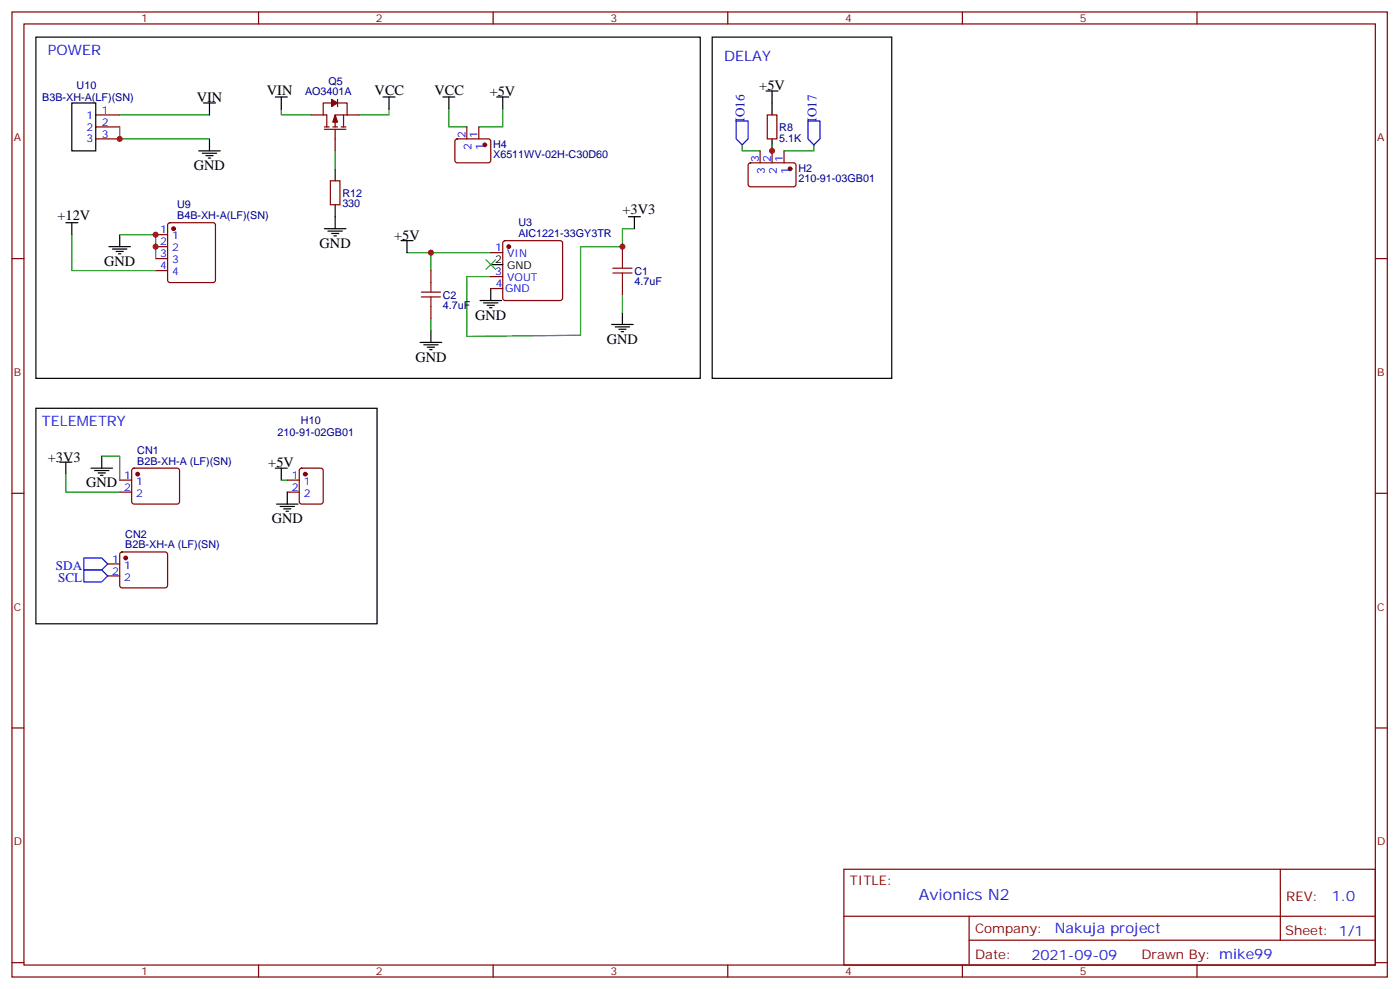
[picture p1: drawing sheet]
<svg xmlns="http://www.w3.org/2000/svg" width="413mm" height="291mm" viewBox="0 0 413 291" stroke-linecap="round" stroke-linejoin="round" font-family="sans-serif">
<g fill="none" stroke="#870000" stroke-width=".35">
<path d="M3.5 3.5h405.4v284.4h-405.4zM7.1 7.1h398.2v277.2h-398.2zM76.2 3.5v3.6M145.3 3.5v3.6M214.5 3.5v3.6M283.6 3.5v3.6M352.8 3.5v3.6M28.2 37.4h7.1M28.2 33.9h7.1M91.7 33.9h3.5M95.6 38.1h6.4M95.6 37.4h1.4"/>
<path d="M97.7 30.3h-2.5v3.6h1.1v3.5M98.1 37.4h1.4M98.8 38.1v6.4M99.5 30.3h2.8v3.6M99.5 29.3v2.1M100.5 37.4h1.5M101.2 33.9v3.5M102.3 33.9h-3.5v3.5M102.3 33.9h3.5M137.6 37.4v3.5M141.1 37.4v3.5M226.1 33.9h2.9v7h-2.9z"/>
<path d="M28.2 40.9h7.1M97.4 53.3h2.8v7h-2.8zM134.3 41.1l.5-.2 9.4 .1 .4 .6v5.9l-.7 .5-9.4-.1-.4-.6v-5.7zM220.7 48.2l.5-.2h13l.4 .7-.1 5.9-.6 .4h-13l-.4-.7v-5.6zM224 44.5v3.5M227.5 44.5v3.5M231.1 44.5v3.5M3.5 76.2h3.6M45.9 76.2h3.5M45.9 69.1h3.5M45.9 72.7h3.5M45.9 79.7h3.5"/>
<path d="M49.6 65.8l.5-.2h12.7l.5 .2 .2 .5v16.3l-.2 .4-.5 .3h-12.7l-.5-.3-.2-.4v-16.3zM127 79.7v3.6M144.6 74.4h3.6M148.4 71.1l.5-.2h16.2l.5 .2 .2 .5v16.2l-.2 .5-.5 .2h-16.2l-.5-.2-.2-.5v-16.2zM183.4 72.7v3.5M405.3 76.2h3.6M127 90.3v3.5M144.6 81.5h3.6M144.6 85h3.6M183.4 83.3v3.5M39 138.1l.5-.2h12.7l.5 .2 .2 .5v9.5l-.7 .4h-13l-.4-.7v-9.2zM88.4 138.1l.5-.2h5.6l.7 .5v9.4l-.4 .7h-5.9l-.7-.4v-9.5z"/>
<path d="M3.5 145.3h3.6M35.3 141.5h3.5M35.3 145h3.5M84.7 141.5h3.5M84.7 145h3.5M405.3 145.3h3.6M31.7 166.2h3.6M31.7 169.7h3.6M35.5 162.8l.5-.2h12.7l.5 .2 .2 .5-.1 9.5-.6 .4-13-.1-.4-.6v-9.2zM3.5 214.5h3.6M405.3 214.5h3.6M248.7 256.1h156.6v28.2h-156.6z"/>
<path d="M377.3 256.1v20.9M248.7 270h156.5M285.6 277h119.6M285.6 270v14.1M3.5 283.6h3.6M76.2 284.3v3.6M145.3 284.3v3.6M214.5 284.3v3.6M283.6 284.3v3.6M352.8 284.3v3.6M405.3 283.6h3.6"/>
</g>
<path d="M217 35.6h3.5v5.3l-1.8 1.8-1.7-1.8zM238.1 35.6h3.6v5.3l-1.8 1.8-1.8-1.8zM24.7 164.4h5.3l1.7 1.8-1.7 1.7h-5.3zM24.7 167.9h5.3l1.7 1.8-1.7 1.8h-5.3z" fill="none" stroke="#00f" stroke-width=".35"/>
<g fill="none" stroke="#000" stroke-width=".35">
<path d="M10.6 10.9h195.8v100.6h-195.8zM209.9 10.9h52.9v100.6h-52.9zM21.2 30.3h7v14.2h-7zM60 30.3h3.5M61.7 30.3v3.6M81.1 28.6h3.6M82.9 28.6v3.5M112.9 28.6h3.5M114.7 28.6v3.5M130.5 28.6h3.6M132.3 28.6v3.5M146.4 28.6h3.5"/>
<path d="M148.2 28.6v3.5M225.8 26.8h3.5M227.5 26.8v7.1M58.6 44.5h6.3M59.6 45.2h4.3M60.7 45.9h2.1M61.4 46.6h.7M61.7 40.9v3.6M98.8 49.7v3.6M227.5 40.9v3.6M19.4 65.6h3.5M21.2 65.6v3.5"/>
<path d="M32.1 72.7h6.4M33.2 73.4h4.2M34.2 74.1h2.1M34.9 74.8h.7M35.3 69.1v3.6M95.6 67.4h6.4M96.7 68.1h4.2M97.7 68.8h2.1M98.4 69.5h.7M98.8 60.3v7.1M118.2 70.9h3.5M119.9 70.9v3.5"/>
<path d="M144.6 78h3.6M185.2 63.9h3.5M187 63.9v3.5M127 97.4v3.5M141.5 88.5h6.3M142.5 89.3h4.3M143.6 90h2.1M144.3 90.7h.7M144.6 85v3.5M180.3 95.6h6.3M181.3 96.3h4.3M182.4 97h2.1"/>
<path d="M183.1 97.7h.7M183.4 92.1v3.5M123.8 100.9h6.4M124.9 101.6h4.2M125.9 102.3h2.2M126.6 103h.8M10.6 120.3h100.5v63.5h-100.5zM17.6 136.2h3.6M19.4 136.2v3.5M26.8 137.9h6.4M27.9 138.6h4.2M28.9 139.3h2.1"/>
<path d="M30 134.4v3.5M81.1 137.9h3.6M82.9 137.9v3.6M29.6 140.1h.7M81.5 148.5h6.3M82.5 149.2h4.3M83.6 149.9h2.1M84.3 150.6h.7M84.7 145v3.5"/>
</g>
<g fill="none" stroke="#008700" stroke-width=".35">
<path d="M35.3 37.4v3.5h26.4M35.3 33.9h26.4M82.9 32.1v1.8h8.8M114.7 32.1v1.8h-8.9M132.3 32.1v5.3h5.3M148.2 32.1v5.3h-7.1M98.8 44.5v5.2M218.7 42.7v1.8h5.3M227.5 42.7v1.8M239.9 42.7v1.8h-8.8M21.2 69.1v10.6h24.7M35.3 69.1h10.6v7.1"/>
<path d="M119.9 74.4h24.7M127 74.4v5.3M187 67.4h-3.6v5.3h-12.3v26.1l-33.5 .3v-17.6h7M127 93.8v3.6M183.4 86.8v5.3M19.4 139.7v5.3h15.9M30 134.4h5.3v7.1M82.9 141.5h1.8"/>
</g>
<g fill="#870000" stroke="#870000" stroke-width=".35">
<path d="M98.8 33.9l.7 2.1h-1.4z"/>
<path d="M97.7 29.3l1.8 1-1.8 1.1z"/>
<circle cx="232.8" cy="49.7" r=".53"/>
<circle cx="142.9" cy="42.7" r=".53"/>
<circle cx="90" cy="139.7" r=".53"/>
<circle cx="149.9" cy="72.7" r=".53"/>
<circle cx="51.2" cy="67.4" r=".53"/>
<circle cx="40.6" cy="139.7" r=".53"/>
<circle cx="37" cy="164.4" r=".53"/>
</g>
<path d="M143.2 76.6l2.8 2.8M146 76.6l-2.8 2.8" fill="none" stroke="#3c3" stroke-width=".35"/>
<path d="M180.6 79h5.7M183.4 76.2v2.8M124.2 87.5h5.6M124.2 86.1h5.6M127 83.3v2.8M127 87.5v2.8M180.6 80.4h5.7M183.4 80.4v2.9" fill="none" stroke="#a10000" stroke-width=".35"/>
<g fill="#c00">
<circle cx="227.5" cy="44.4" r=".88"/>
<circle cx="127" cy="74.4" r=".88"/>
<circle cx="183.4" cy="72.7" r=".88"/>
<circle cx="45.9" cy="72.7" r=".88"/>
<circle cx="45.9" cy="69.1" r=".88"/>
<circle cx="35.3" cy="40.9" r=".88"/>
</g>
<text font-size="4.6" fill="#00f" x="270.8" y="265.1">Avionics N2</text>
<g font-size="4.2" fill="#00f">
<text x="14.1" y="16.2">POWER</text>
<text x="213.4" y="18">DELAY</text>
<text x="12.3" y="125.6">TELEMETRY</text>
<text x="392.5" y="265.4">1.0</text>
<text x="310.9" y="274.9">Nakuja project</text>
<text x="304" y="282.7">2021-09-09</text>
</g>
<g font-size="4.2">
<text x="58" y="30">VIN</text>
<text x="78.7" y="27.9">VIN</text>
<text x="110.4" y="27.9">VCC</text>
<text x="128.1" y="27.9">VCC</text>
<text x="144.3" y="28.2">+5V</text>
<text x="223.8" y="26.5">+5V</text>
<text x="57.1" y="50.1">GND</text>
<text x="16.9" y="64.9">+12V</text>
<text x="183.4" y="63.1">+3V3</text>
<text x="116.2" y="70.6">+5V</text>
<text x="94.2" y="73">GND</text>
<text x="30.7" y="78.3">GND</text>
<text x="140.1" y="94.2">GND</text>
<text x="178.9" y="101.2">GND</text>
<text x="122.4" y="106.5">GND</text>
<text x="14.1" y="136.2">+3V3</text>
<text x="79.1" y="137.6">+5V</text>
<text x="25.4" y="143.6">GND</text>
<text x="80.1" y="154.2">GND</text>
</g>
<g font-size="3.9" fill="#00f">
<text x="219.4" y="35.8" transform="rotate(-90 219.4 35.8)">IO16</text>
<text x="240.6" y="35.8" transform="rotate(-90 240.6 35.8)">IO17</text>
<text x="16.5" y="168">SDA</text>
<text x="17.2" y="171.5">SCL</text>
</g>
<g font-size="3.9" fill="#800">
<text x="250.5" y="260.7">TITLE:</text>
<text x="379.1" y="265.4">REV:</text>
<text x="287.4" y="274.9">Company:</text>
<text x="378.7" y="275.5">Sheet: 1/1</text>
<text x="287.4" y="282.6">Date:</text>
<text x="336.4" y="282.7">Drawn By: mike99</text>
</g>
<g font-size="3.2" fill="#800">
<text x="41.6" y="6.5">1</text>
<text x="110.8" y="6.5">2</text>
<text x="179.9" y="6.5">3</text>
<text x="249.1" y="6.5">4</text>
<text x="318.2" y="6.5">5</text>
<text x="4.1" y="41.6">A</text>
<text x="405.9" y="41.6">A</text>
<text x="4.1" y="110.8">B</text>
<text x="405.9" y="110.8">B</text>
<text x="4.1" y="179.9">C</text>
<text x="405.9" y="179.9">C</text>
<text x="4.1" y="249.1">D</text>
<text x="405.9" y="249.1">D</text>
<text x="41.6" y="287.3">1</text>
<text x="110.8" y="287.3">2</text>
<text x="179.9" y="287.3">3</text>
<text x="249.1" y="287.3">4</text>
<text x="318.2" y="287.3">5</text>
</g>
<g font-size="3.2" fill="#000080">
<text x="12.5" y="29.7">B3B-XH-A(LF)(SN)</text>
<text x="22.6" y="26.2">U10</text>
<text x="89.9" y="27.9">AO3401A</text>
<text x="96.8" y="25.1">Q5</text>
<text x="229.7" y="41.7">5.1K</text>
<text x="229.7" y="38.5">R8</text>
<text x="145.3" y="46.7">X6511WV-02H-C30D60</text>
<text x="145.3" y="43.5">H4</text>
<text x="235.3" y="53.7">210-91-03GB01</text>
<text x="235.3" y="50.5">H2</text>
<text x="100.9" y="58">R12</text>
<text x="52.2" y="64.6">B4B-XH-A(LF)(SN)</text>
<text x="52.2" y="61.3">U9</text>
<text x="100.9" y="61.1">330</text>
<text x="152.8" y="69.9">AIC1221-33GY3TR</text>
<text x="152.8" y="66.7">U3</text>
<text x="187" y="83.8">4.7uF</text>
<text x="187" y="80.9">C1</text>
<text x="130.5" y="88">C2</text>
<text x="130.5" y="90.9">4.7uF</text>
<text x="88.7" y="125">H10</text>
<text x="81.8" y="128.5">210-91-02GB01</text>
<text x="40.5" y="136.9">B2B-XH-A (LF)(SN)</text>
<text x="40.5" y="133.7">CN1</text>
<text x="36.9" y="161.6">B2B-XH-A (LF)(SN)</text>
<text x="36.9" y="158.4">CN2</text>
</g>
<g font-size="3.2" fill="#00f">
<text x="25.5" y="34.9">1</text>
<text x="30" y="33.5">1</text>
<text x="25.5" y="38.5">2</text>
<text x="25.5" y="42">3</text>
<text x="30" y="37">2</text>
<text x="30" y="40.6">3</text>
<text x="137.2" y="40.7" transform="rotate(-90 137.2 40.7)">2</text>
<text x="140.8" y="40.7" transform="rotate(-90 140.8 40.7)">1</text>
<text x="139" y="44.2" transform="rotate(-90 139 44.2)">2</text>
<text x="142.5" y="44.2" transform="rotate(-90 142.5 44.2)">1</text>
<text x="223.7" y="47.8" transform="rotate(-90 223.7 47.8)">3</text>
<text x="227.2" y="47.8" transform="rotate(-90 227.2 47.8)">2</text>
<text x="230.7" y="47.8" transform="rotate(-90 230.7 47.8)">1</text>
<text x="225.4" y="51.3" transform="rotate(-90 225.4 51.3)">3</text>
<text x="229" y="51.3" transform="rotate(-90 229 51.3)">2</text>
<text x="232.5" y="51.3" transform="rotate(-90 232.5 51.3)">1</text>
<text x="47.2" y="68.8">1</text>
<text x="50.7" y="70.6">1</text>
<text x="47.2" y="72.3">2</text>
<text x="47.2" y="75.8">3</text>
<text x="50.7" y="74.1">2</text>
<text x="50.7" y="77.6">3</text>
<text x="146" y="74.1">1</text>
<text x="149.5" y="75.8">VIN</text>
<text x="47.2" y="79.4">4</text>
<text x="50.7" y="81.1">4</text>
<text x="146" y="81.1">3</text>
<text x="149.5" y="82.9">VOUT</text>
<text x="146.2" y="84.7">4</text>
<text x="148.9" y="86.1">GND</text>
<text x="36.6" y="141.1">1</text>
<text x="40.1" y="142.9">1</text>
<text x="86" y="141.1">1</text>
<text x="89.5" y="142.9">1</text>
<text x="36.6" y="144.6">2</text>
<text x="40.1" y="146.4">2</text>
<text x="86" y="144.6">2</text>
<text x="89.5" y="146.4">2</text>
<text x="33.1" y="165.8">1</text>
<text x="36.6" y="167.6">1</text>
<text x="33.1" y="169.3">2</text>
<text x="36.6" y="171.1">2</text>
</g>
<g font-size="3.2">
<text x="146" y="77.6">2</text>
<text x="149.5" y="79.4">GND</text>
</g>
</svg>
